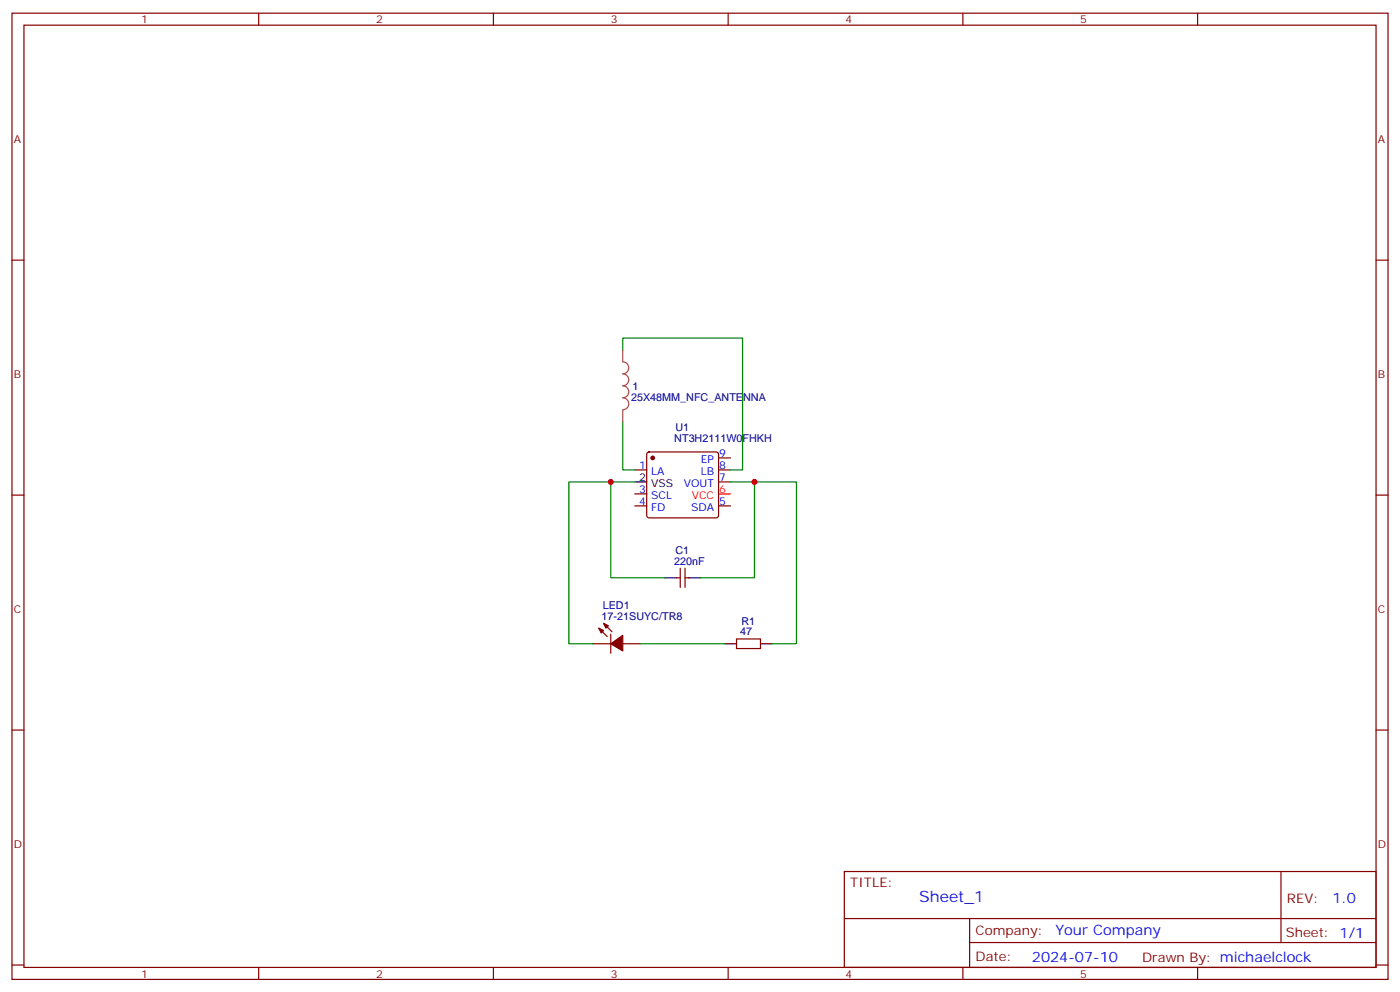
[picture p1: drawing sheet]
<svg xmlns="http://www.w3.org/2000/svg" width="412mm" height="292mm" viewBox="0 0 412 292" stroke-linecap="round" stroke-linejoin="round" font-family="sans-serif">
<g fill="none" stroke="#870000" stroke-width=".35">
<path d="M3.5 3.9h405.4v284.3h-405.4zM7.1 7.4h398.2v277.3h-398.2zM76.2 3.9v3.5M145.3 3.9v3.5M214.5 3.9v3.5M283.6 3.9v3.5M352.8 3.9v3.5M3.5 76.6h3.6M405.3 76.6h3.6M187 138.3h3.5M190.7 133.2l.5-.2h19.8l.5 .2 .2 .5v18l-.3 .5-.4 .2h-19.8l-.5-.2-.2-.5v-18zM211.7 134.8h3.5"/>
<path d="M211.7 138.3h3.5M3.5 145.7h3.6M187 148.9h3.5M187 145.3h3.5M211.7 141.8h3.5M211.7 148.9h3.5M405.3 145.7h3.6M199.3 170h1.1M200.4 167.2v5.7M201.8 167.2v5.7M201.8 170h1M174.6 189.4h5.3"/>
<path d="M176.4 184.9l2.5 2.4M177.8 183.4l2.5 2.5M179.9 186.6v5.7M183.4 189.4h5.3M217 188h7v2.9h-7zM3.5 214.8h3.6M405.3 214.8h3.6M248.7 256.5h156.6v28.2h-156.6zM377.3 256.5v20.9M248.7 270.3h156.5M285.6 277.4h119.6M285.6 270.3v14.1"/>
<path d="M3.5 284h3.6M76.2 284.7v3.5M145.3 284.7v3.5M214.5 284.7v3.5M283.6 284.7v3.5M352.8 284.7v3.5M405.3 284h3.6"/>
</g>
<path d="M211.7 145.3h3.5" fill="none" stroke="#f00" stroke-width=".35"/>
<path d="M187 141.8h3.5M195.8 170h3.5M202.8 170h3.6M213.4 189.4h3.6M224 189.4h3.5" fill="none" stroke="#000" stroke-width=".35"/>
<g fill="#870000" stroke="#870000" stroke-width=".35">
<path d="M176.4 184.9l1.4 .7-.7 .7z"/>
<path d="M177.8 183.4l1.4 .7-.7 .8z"/>
<path d="M179.9 189.4l3.5-2.4v4.6z"/>
<circle cx="192.3" cy="134.8" r=".53"/>
</g>
<path d="M183.4 103v3.5a1.76 1.76 0 0 1 1.8 1.7 1.76 1.76 0 0 1-1.8 1.8 1.76 1.76 0 0 1 1.8 1.8 1.76 1.76 0 0 1-1.8 1.7 1.76 1.76 0 0 1 1.8 1.8 1.76 1.76 0 0 1-1.8 1.8 1.76 1.76 0 0 1 1.8 1.7 1.76 1.76 0 0 1-1.8 1.8M183.4 120.7v3.5" fill="none" stroke="#a64a4a" stroke-width=".35"/>
<path d="M183.4 103v-3.5h35.3v38.8h-3.5M183.4 124.2v14.1h3.6M179.9 141.8h-12.3v47.6h7M187 141.8h-7.1v28.2h15.9M215.2 141.8h7v28.2h-15.8M222.2 141.8h12.4v47.6h-7.1M188.7 189.4h24.7" fill="none" stroke="#008700" stroke-width=".35"/>
<g fill="#c00">
<circle cx="179.9" cy="141.8" r=".88"/>
<circle cx="222.3" cy="141.8" r=".88"/>
</g>
<text font-size="4.6" fill="#00f" x="270.8" y="265.5">Sheet_1</text>
<g font-size="4.2" fill="#00f">
<text x="392.5" y="265.7">1.0</text>
<text x="310.9" y="275.3">Your Company</text>
<text x="304" y="283.1">2024-07-10</text>
</g>
<g font-size="3.9" fill="#800">
<text x="250.5" y="261.1">TITLE:</text>
<text x="379.1" y="265.7">REV:</text>
<text x="287.4" y="275.3">Company:</text>
<text x="378.7" y="275.9">Sheet: 1/1</text>
<text x="287.4" y="282.9">Date:</text>
<text x="336.4" y="283">Drawn By: michaelclock</text>
</g>
<g font-size="3.2" fill="#800">
<text x="41.6" y="6.9">1</text>
<text x="110.8" y="6.9">2</text>
<text x="179.9" y="6.9">3</text>
<text x="249.1" y="6.9">4</text>
<text x="318.2" y="6.9">5</text>
<text x="4.1" y="42">A</text>
<text x="405.9" y="42">A</text>
<text x="4.1" y="111.1">B</text>
<text x="405.9" y="111.1">B</text>
<text x="4.1" y="180.3">C</text>
<text x="405.9" y="180.3">C</text>
<text x="4.1" y="249.4">D</text>
<text x="405.9" y="249.4">D</text>
<text x="41.6" y="287.7">1</text>
<text x="110.8" y="287.7">2</text>
<text x="179.9" y="287.7">3</text>
<text x="249.1" y="287.7">4</text>
<text x="318.2" y="287.7">5</text>
</g>
<g font-size="3.2" fill="#000080">
<text x="185.9" y="117.9">25X48MM_NFC_ANTENNA</text>
<text x="186.3" y="114.7">1</text>
<text x="198.6" y="130">NT3H2111W0FHKH</text>
<text x="199" y="126.8">U1</text>
<text x="198.6" y="166.2">220nF</text>
<text x="199" y="163">C1</text>
<text x="177.6" y="179.2">LED1</text>
<text x="177.2" y="182.4">17-21SUYC/TR8</text>
<text x="218.4" y="183.8">R1</text>
<text x="218" y="187">47</text>
</g>
<g font-size="3.2" fill="#00f">
<text x="188.3" y="137.9">1</text>
<text x="206.4" y="136.2">EP</text>
<text x="211.8" y="134.4">9</text>
<text x="211.8" y="137.9">8</text>
<text x="191.8" y="139.7">LA</text>
<text x="201.4" y="143.2">VOUT</text>
<text x="206.4" y="139.7">LB</text>
<text x="211.8" y="141.5">7</text>
<text x="188.3" y="148.5">4</text>
<text x="188.3" y="145">3</text>
<text x="191.8" y="146.8">SCL</text>
<text x="211.8" y="148.5">5</text>
<text x="191.8" y="150.3">FD</text>
<text x="203.6" y="150.3">SDA</text>
</g>
<g font-size="3.2">
<text x="188.3" y="141.5">2</text>
<text x="191.8" y="143.2">VSS</text>
</g>
<g font-size="3.2" fill="#f00">
<text x="203.8" y="146.8">VCC</text>
<text x="211.8" y="145">6</text>
</g>
</svg>
